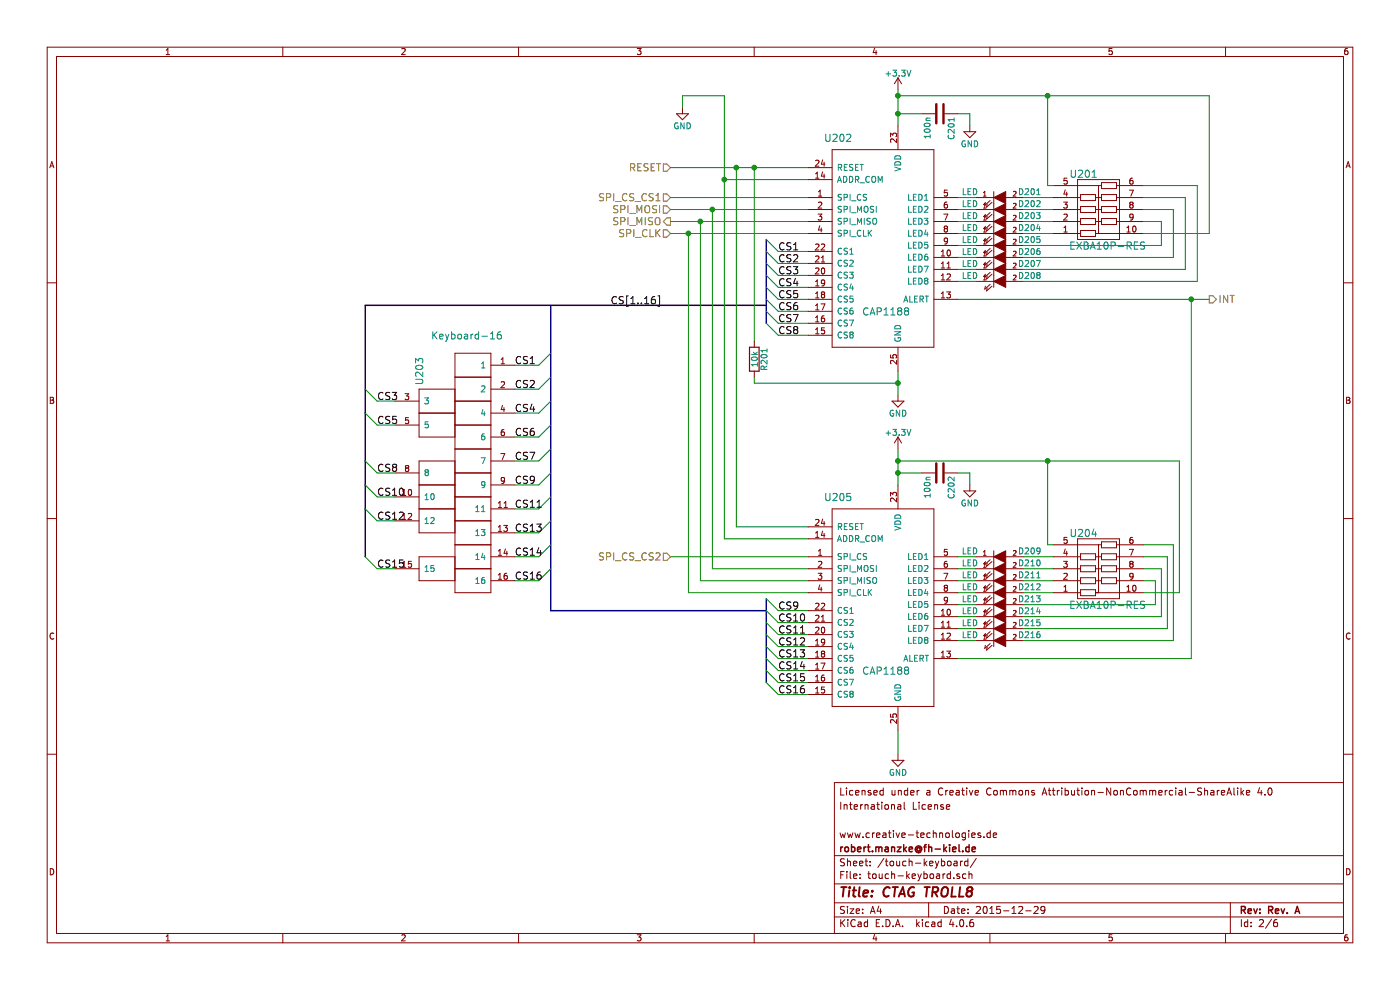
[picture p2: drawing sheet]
EESchema Schematic File Version 2
LIBS:troll-8-rescue
LIBS:power
LIBS:device
LIBS:transistors
LIBS:conn
LIBS:linear
LIBS:regul
LIBS:74xx
LIBS:cmos4000
LIBS:adc-dac
LIBS:memory
LIBS:xilinx
LIBS:microcontrollers
LIBS:dsp
LIBS:microchip
LIBS:analog_switches
LIBS:motorola
LIBS:texas
LIBS:intel
LIBS:audio
LIBS:interface
LIBS:digital-audio
LIBS:philips
LIBS:display
LIBS:cypress
LIBS:siliconi
LIBS:opto
LIBS:atmel
LIBS:contrib
LIBS:valves
LIBS:troll-8-lib
LIBS:ad1938-audio-card-lib
LIBS:arduino
LIBS:troll-8-cache
EELAYER 25 0
EELAYER END
$Descr A4 11693 8268
encoding utf-8
Sheet 2 6
Title "CTAG TROLL8"
Date "2015-12-29"
Rev "Rev. A"
Comp "robert.manzke@fh-kiel.de"
Comment1 "www.creative-technologies.de"
Comment2 ""
Comment3 "International License"
Comment4 "Licensed under a Creative Commons Attribution-NonCommercial-ShareAlike 4.0 "
$EndDescr
$Comp
L Keyboard-16 U203
U 1 1
P 4100 3150
F 0 "U203" H 4050 3750 60  0000 C CNN
F 1 "Keyboard-16" V 3750 3350 60  0000 C CNN
F 2 "troll-8-footprints:midi-keyboard-16" H 4100 3150 60  0001 C CNN
F 3 "" H 4100 3150 60  0000 C CNN
	1    4100 3150
	0    -1   1    0   
$EndComp
$Comp
L +3.3V #PWR017
U 1 1
P 7500 750
F 0 "#PWR017" H 7500 600 50  0001 C CNN
F 1 "+3.3V" H 7500 890 50  0000 C CNN
F 2 "" H 7500 750 50  0000 C CNN
F 3 "" H 7500 750 50  0000 C CNN
	1    7500 750 
	1    0    0    -1  
$EndComp
$Comp
L C C201
U 1 1
P 7850 950
F 0 "C201" H 7875 1050 50  0000 L CNN
F 1 "100n" H 7875 850 50  0000 L CNN
F 2 "Capacitors_SMD:C_0603_HandSoldering" H 7888 800 50  0001 C CNN
F 3 "" H 7850 950 50  0000 C CNN
	1    7850 950 
	0    1    1    0   
$EndComp
$Comp
L GND #PWR018
U 1 1
P 8100 1050
F 0 "#PWR018" H 8100 800 50  0001 C CNN
F 1 "GND" H 8100 900 50  0000 C CNN
F 2 "" H 8100 1050 50  0000 C CNN
F 3 "" H 8100 1050 50  0000 C CNN
	1    8100 1050
	1    0    0    -1  
$EndComp
$Comp
L GND #PWR019
U 1 1
P 7500 3300
F 0 "#PWR019" H 7500 3050 50  0001 C CNN
F 1 "GND" H 7500 3150 50  0000 C CNN
F 2 "" H 7500 3300 50  0000 C CNN
F 3 "" H 7500 3300 50  0000 C CNN
	1    7500 3300
	1    0    0    -1  
$EndComp
$Comp
L LED-RESCUE-troll-8 D201
U 1 1
P 8350 1650
AR Path="/567FE27C" Ref="D201"  Part="1" 
AR Path="/567FD8D1/567FE27C" Ref="D201"  Part="1" 
F 0 "D201" H 8600 1700 50  0000 C CNN
F 1 "LED" H 8100 1700 50  0000 C CNN
F 2 "LEDs:LED-0603" H 8350 1650 50  0001 C CNN
F 3 "" H 8350 1650 50  0000 C CNN
	1    8350 1650
	1    0    0    -1  
$EndComp
Wire Wire Line
	7500 750  7500 1050
Wire Wire Line
	7700 950  7500 950 
Connection ~ 7500 950 
Wire Wire Line
	8100 950  8100 1050
$Comp
L LED-RESCUE-troll-8 D202
U 1 1
P 8350 1750
AR Path="/567FE9CA" Ref="D202"  Part="1" 
AR Path="/567FD8D1/567FE9CA" Ref="D202"  Part="1" 
F 0 "D202" H 8600 1800 50  0000 C CNN
F 1 "LED" H 8100 1800 50  0000 C CNN
F 2 "LEDs:LED-0603" H 8350 1750 50  0001 C CNN
F 3 "" H 8350 1750 50  0000 C CNN
	1    8350 1750
	1    0    0    -1  
$EndComp
$Comp
L LED-RESCUE-troll-8 D203
U 1 1
P 8350 1850
AR Path="/567FE9EC" Ref="D203"  Part="1" 
AR Path="/567FD8D1/567FE9EC" Ref="D203"  Part="1" 
F 0 "D203" H 8600 1900 50  0000 C CNN
F 1 "LED" H 8100 1900 50  0000 C CNN
F 2 "LEDs:LED-0603" H 8350 1850 50  0001 C CNN
F 3 "" H 8350 1850 50  0000 C CNN
	1    8350 1850
	1    0    0    -1  
$EndComp
$Comp
L LED-RESCUE-troll-8 D204
U 1 1
P 8350 1950
AR Path="/567FEA11" Ref="D204"  Part="1" 
AR Path="/567FD8D1/567FEA11" Ref="D204"  Part="1" 
F 0 "D204" H 8600 2000 50  0000 C CNN
F 1 "LED" H 8100 2000 50  0000 C CNN
F 2 "LEDs:LED-0603" H 8350 1950 50  0001 C CNN
F 3 "" H 8350 1950 50  0000 C CNN
	1    8350 1950
	1    0    0    -1  
$EndComp
$Comp
L LED-RESCUE-troll-8 D205
U 1 1
P 8350 2050
AR Path="/567FEA39" Ref="D205"  Part="1" 
AR Path="/567FD8D1/567FEA39" Ref="D205"  Part="1" 
F 0 "D205" H 8600 2100 50  0000 C CNN
F 1 "LED" H 8100 2100 50  0000 C CNN
F 2 "LEDs:LED-0603" H 8350 2050 50  0001 C CNN
F 3 "" H 8350 2050 50  0000 C CNN
	1    8350 2050
	1    0    0    -1  
$EndComp
$Comp
L LED-RESCUE-troll-8 D206
U 1 1
P 8350 2150
AR Path="/567FEA64" Ref="D206"  Part="1" 
AR Path="/567FD8D1/567FEA64" Ref="D206"  Part="1" 
F 0 "D206" H 8600 2200 50  0000 C CNN
F 1 "LED" H 8100 2200 50  0000 C CNN
F 2 "LEDs:LED-0603" H 8350 2150 50  0001 C CNN
F 3 "" H 8350 2150 50  0000 C CNN
	1    8350 2150
	1    0    0    -1  
$EndComp
$Comp
L LED-RESCUE-troll-8 D207
U 1 1
P 8350 2250
AR Path="/567FEA92" Ref="D207"  Part="1" 
AR Path="/567FD8D1/567FEA92" Ref="D207"  Part="1" 
F 0 "D207" H 8600 2300 50  0000 C CNN
F 1 "LED" H 8100 2300 50  0000 C CNN
F 2 "LEDs:LED-0603" H 8350 2250 50  0001 C CNN
F 3 "" H 8350 2250 50  0000 C CNN
	1    8350 2250
	1    0    0    -1  
$EndComp
$Comp
L LED-RESCUE-troll-8 D208
U 1 1
P 8350 2350
AR Path="/567FEAC3" Ref="D208"  Part="1" 
AR Path="/567FD8D1/567FEAC3" Ref="D208"  Part="1" 
F 0 "D208" H 8600 2400 50  0000 C CNN
F 1 "LED" H 8100 2400 50  0000 C CNN
F 2 "LEDs:LED-0603" H 8350 2350 50  0001 C CNN
F 3 "" H 8350 2350 50  0000 C CNN
	1    8350 2350
	1    0    0    -1  
$EndComp
Wire Wire Line
	8550 1650 8800 1650
Wire Wire Line
	8550 1750 8800 1750
Wire Wire Line
	8550 1850 8800 1850
Wire Wire Line
	8550 1950 8800 1950
Wire Wire Line
	8550 2050 9700 2050
Wire Wire Line
	8550 2150 9800 2150
Wire Wire Line
	8550 2250 9900 2250
Wire Wire Line
	8550 2350 10000 2350
Wire Wire Line
	8000 1650 8150 1650
Wire Wire Line
	8000 1750 8150 1750
Wire Wire Line
	8000 1850 8150 1850
Wire Wire Line
	8000 1950 8150 1950
Wire Wire Line
	8000 2050 8150 2050
Wire Wire Line
	8000 2150 8150 2150
Wire Wire Line
	8000 2250 8150 2250
Wire Wire Line
	8000 2350 8150 2350
Wire Wire Line
	7500 3300 7500 3100
$Comp
L +3.3V #PWR020
U 1 1
P 7500 3750
F 0 "#PWR020" H 7500 3600 50  0001 C CNN
F 1 "+3.3V" H 7500 3890 50  0000 C CNN
F 2 "" H 7500 3750 50  0000 C CNN
F 3 "" H 7500 3750 50  0000 C CNN
	1    7500 3750
	1    0    0    -1  
$EndComp
$Comp
L C C202
U 1 1
P 7850 3950
F 0 "C202" H 7875 4050 50  0000 L CNN
F 1 "100n" H 7875 3850 50  0000 L CNN
F 2 "Capacitors_SMD:C_0603_HandSoldering" H 7888 3800 50  0001 C CNN
F 3 "" H 7850 3950 50  0000 C CNN
	1    7850 3950
	0    1    1    0   
$EndComp
$Comp
L GND #PWR021
U 1 1
P 8100 4050
F 0 "#PWR021" H 8100 3800 50  0001 C CNN
F 1 "GND" H 8100 3900 50  0000 C CNN
F 2 "" H 8100 4050 50  0000 C CNN
F 3 "" H 8100 4050 50  0000 C CNN
	1    8100 4050
	1    0    0    -1  
$EndComp
$Comp
L GND #PWR022
U 1 1
P 7500 6300
F 0 "#PWR022" H 7500 6050 50  0001 C CNN
F 1 "GND" H 7500 6150 50  0000 C CNN
F 2 "" H 7500 6300 50  0000 C CNN
F 3 "" H 7500 6300 50  0000 C CNN
	1    7500 6300
	1    0    0    -1  
$EndComp
$Comp
L LED-RESCUE-troll-8 D209
U 1 1
P 8350 4650
AR Path="/568002FD" Ref="D209"  Part="1" 
AR Path="/567FD8D1/568002FD" Ref="D209"  Part="1" 
F 0 "D209" H 8600 4700 50  0000 C CNN
F 1 "LED" H 8100 4700 50  0000 C CNN
F 2 "LEDs:LED-0603" H 8350 4650 50  0001 C CNN
F 3 "" H 8350 4650 50  0000 C CNN
	1    8350 4650
	1    0    0    -1  
$EndComp
Wire Wire Line
	7500 3750 7500 4050
Wire Wire Line
	7700 3950 7500 3950
Connection ~ 7500 3950
Wire Wire Line
	8100 3950 8100 4050
$Comp
L LED-RESCUE-troll-8 D210
U 1 1
P 8350 4750
AR Path="/5680030B" Ref="D210"  Part="1" 
AR Path="/567FD8D1/5680030B" Ref="D210"  Part="1" 
F 0 "D210" H 8600 4800 50  0000 C CNN
F 1 "LED" H 8100 4800 50  0000 C CNN
F 2 "LEDs:LED-0603" H 8350 4750 50  0001 C CNN
F 3 "" H 8350 4750 50  0000 C CNN
	1    8350 4750
	1    0    0    -1  
$EndComp
$Comp
L LED-RESCUE-troll-8 D211
U 1 1
P 8350 4850
AR Path="/56800311" Ref="D211"  Part="1" 
AR Path="/567FD8D1/56800311" Ref="D211"  Part="1" 
F 0 "D211" H 8600 4900 50  0000 C CNN
F 1 "LED" H 8100 4900 50  0000 C CNN
F 2 "LEDs:LED-0603" H 8350 4850 50  0001 C CNN
F 3 "" H 8350 4850 50  0000 C CNN
	1    8350 4850
	1    0    0    -1  
$EndComp
$Comp
L LED-RESCUE-troll-8 D212
U 1 1
P 8350 4950
AR Path="/56800317" Ref="D212"  Part="1" 
AR Path="/567FD8D1/56800317" Ref="D212"  Part="1" 
F 0 "D212" H 8600 5000 50  0000 C CNN
F 1 "LED" H 8100 5000 50  0000 C CNN
F 2 "LEDs:LED-0603" H 8350 4950 50  0001 C CNN
F 3 "" H 8350 4950 50  0000 C CNN
	1    8350 4950
	1    0    0    -1  
$EndComp
$Comp
L LED-RESCUE-troll-8 D213
U 1 1
P 8350 5050
AR Path="/5680031D" Ref="D213"  Part="1" 
AR Path="/567FD8D1/5680031D" Ref="D213"  Part="1" 
F 0 "D213" H 8600 5100 50  0000 C CNN
F 1 "LED" H 8100 5100 50  0000 C CNN
F 2 "LEDs:LED-0603" H 8350 5050 50  0001 C CNN
F 3 "" H 8350 5050 50  0000 C CNN
	1    8350 5050
	1    0    0    -1  
$EndComp
$Comp
L LED-RESCUE-troll-8 D214
U 1 1
P 8350 5150
AR Path="/56800323" Ref="D214"  Part="1" 
AR Path="/567FD8D1/56800323" Ref="D214"  Part="1" 
F 0 "D214" H 8600 5200 50  0000 C CNN
F 1 "LED" H 8100 5200 50  0000 C CNN
F 2 "LEDs:LED-0603" H 8350 5150 50  0001 C CNN
F 3 "" H 8350 5150 50  0000 C CNN
	1    8350 5150
	1    0    0    -1  
$EndComp
$Comp
L LED-RESCUE-troll-8 D215
U 1 1
P 8350 5250
AR Path="/56800329" Ref="D215"  Part="1" 
AR Path="/567FD8D1/56800329" Ref="D215"  Part="1" 
F 0 "D215" H 8600 5300 50  0000 C CNN
F 1 "LED" H 8100 5300 50  0000 C CNN
F 2 "LEDs:LED-0603" H 8350 5250 50  0001 C CNN
F 3 "" H 8350 5250 50  0000 C CNN
	1    8350 5250
	1    0    0    -1  
$EndComp
$Comp
L LED-RESCUE-troll-8 D216
U 1 1
P 8350 5350
AR Path="/5680032F" Ref="D216"  Part="1" 
AR Path="/567FD8D1/5680032F" Ref="D216"  Part="1" 
F 0 "D216" H 8600 5400 50  0000 C CNN
F 1 "LED" H 8100 5400 50  0000 C CNN
F 2 "LEDs:LED-0603" H 8350 5350 50  0001 C CNN
F 3 "" H 8350 5350 50  0000 C CNN
	1    8350 5350
	1    0    0    -1  
$EndComp
Wire Wire Line
	8550 4650 8800 4650
Wire Wire Line
	8550 4750 8800 4750
Wire Wire Line
	8550 4850 8800 4850
Wire Wire Line
	8550 4950 8800 4950
Wire Wire Line
	8550 5050 9650 5050
Wire Wire Line
	8550 5150 9700 5150
Wire Wire Line
	8550 5250 9750 5250
Wire Wire Line
	8550 5350 9800 5350
Wire Wire Line
	8000 4650 8150 4650
Wire Wire Line
	8000 4750 8150 4750
Wire Wire Line
	8000 4850 8150 4850
Wire Wire Line
	8000 4950 8150 4950
Wire Wire Line
	8000 5050 8150 5050
Wire Wire Line
	8000 5150 8150 5150
Wire Wire Line
	8000 5250 8150 5250
Wire Wire Line
	8000 5350 8150 5350
Wire Wire Line
	7500 6300 7500 6100
Wire Bus Line
	6400 2000 6400 2700
Wire Bus Line
	6400 2550 3050 2550
Wire Bus Line
	3050 2550 3050 4650
Wire Bus Line
	4600 2550 4600 5100
Wire Bus Line
	4600 5100 6400 5100
Wire Bus Line
	6400 5000 6400 5700
Entry Wire Line
	6400 2100 6500 2200
Entry Wire Line
	6400 2000 6500 2100
Entry Wire Line
	6400 2300 6500 2400
Entry Wire Line
	6400 2200 6500 2300
Entry Wire Line
	6400 2400 6500 2500
Entry Wire Line
	6400 2500 6500 2600
Entry Wire Line
	6400 2600 6500 2700
Entry Wire Line
	6400 2700 6500 2800
Wire Wire Line
	6500 2100 6750 2100
Wire Wire Line
	6500 2200 6750 2200
Wire Wire Line
	6500 2300 6750 2300
Wire Wire Line
	6500 2400 6750 2400
Wire Wire Line
	6500 2500 6750 2500
Wire Wire Line
	6500 2600 6750 2600
Wire Wire Line
	6500 2700 6750 2700
Wire Wire Line
	6500 2800 6750 2800
Text Label 5100 2550 0    60   ~ 0
CS[1..16]
Entry Wire Line
	6400 5000 6500 5100
Entry Wire Line
	6400 5100 6500 5200
Entry Wire Line
	6400 5200 6500 5300
Entry Wire Line
	6400 5300 6500 5400
Entry Wire Line
	6400 5400 6500 5500
Entry Wire Line
	6400 5500 6500 5600
Entry Wire Line
	6400 5600 6500 5700
Entry Wire Line
	6400 5700 6500 5800
Wire Wire Line
	6500 5100 6750 5100
Wire Wire Line
	6500 5200 6750 5200
Wire Wire Line
	6500 5300 6750 5300
Wire Wire Line
	6500 5400 6750 5400
Wire Wire Line
	6500 5500 6750 5500
Wire Wire Line
	6500 5600 6750 5600
Wire Wire Line
	6500 5700 6750 5700
Wire Wire Line
	6500 5800 6750 5800
Text Label 6500 2100 0    60   ~ 0
CS1
Text Label 6500 2200 0    60   ~ 0
CS2
Text Label 6500 2300 0    60   ~ 0
CS3
Text Label 6500 2400 0    60   ~ 0
CS4
Text Label 6500 2500 0    60   ~ 0
CS5
Text Label 6500 2600 0    60   ~ 0
CS6
Text Label 6500 2700 0    60   ~ 0
CS7
Text Label 6500 2800 0    60   ~ 0
CS8
Text Label 6500 5100 0    60   ~ 0
CS9
Text Label 6500 5200 0    60   ~ 0
CS10
Text Label 6500 5300 0    60   ~ 0
CS11
Text Label 6500 5400 0    60   ~ 0
CS12
Text Label 6500 5500 0    60   ~ 0
CS13
Text Label 6500 5600 0    60   ~ 0
CS14
Text Label 6500 5700 0    60   ~ 0
CS15
Text Label 6500 5800 0    60   ~ 0
CS16
Entry Wire Line
	4500 3050 4600 2950
Entry Wire Line
	4500 3250 4600 3150
Entry Wire Line
	4500 3450 4600 3350
Entry Wire Line
	4500 3650 4600 3550
Entry Wire Line
	4500 3850 4600 3750
Entry Wire Line
	4500 4050 4600 3950
Entry Wire Line
	4500 4250 4600 4150
Entry Wire Line
	4500 4450 4600 4350
Entry Wire Line
	4500 4650 4600 4550
Entry Wire Line
	4500 4850 4600 4750
Entry Wire Line
	3050 3250 3150 3350
Entry Wire Line
	3050 3450 3150 3550
Entry Wire Line
	3050 3850 3150 3950
Entry Wire Line
	3050 4050 3150 4150
Entry Wire Line
	3050 4250 3150 4350
Entry Wire Line
	3050 4650 3150 4750
Wire Wire Line
	3150 3350 3300 3350
Wire Wire Line
	3300 3550 3150 3550
Wire Wire Line
	3150 3950 3300 3950
Wire Wire Line
	3150 4350 3300 4350
Wire Wire Line
	3300 4150 3150 4150
Wire Wire Line
	3150 4750 3300 4750
Wire Wire Line
	4500 3050 4300 3050
Wire Wire Line
	4500 3250 4300 3250
Wire Wire Line
	4300 3450 4500 3450
Wire Wire Line
	4500 3650 4300 3650
Wire Wire Line
	4300 3850 4500 3850
Wire Wire Line
	4500 4050 4300 4050
Wire Wire Line
	4500 4250 4300 4250
Wire Wire Line
	4300 4450 4500 4450
Wire Wire Line
	4500 4650 4300 4650
Wire Wire Line
	4300 4850 4500 4850
Text Label 4300 3050 0    60   ~ 0
CS1
Text Label 4300 3250 0    60   ~ 0
CS2
Text Label 3150 3350 0    60   ~ 0
CS3
Text Label 4300 3450 0    60   ~ 0
CS4
Text Label 3150 3550 0    60   ~ 0
CS5
Text Label 4300 3650 0    60   ~ 0
CS6
Text Label 4300 3850 0    60   ~ 0
CS7
Text Label 3150 3950 0    60   ~ 0
CS8
Text Label 4300 4050 0    60   ~ 0
CS9
Text Label 3150 4150 0    60   ~ 0
CS10
Text Label 4300 4250 0    60   ~ 0
CS11
Text Label 3150 4350 0    60   ~ 0
CS12
Text Label 4300 4450 0    60   ~ 0
CS13
Text Label 4300 4650 0    60   ~ 0
CS14
Text Label 3150 4750 0    60   ~ 0
CS15
Text Label 4300 4850 0    60   ~ 0
CS16
Wire Wire Line
	6050 800  6050 4500
Wire Wire Line
	6050 4500 6750 4500
Connection ~ 6050 1500
Text HLabel 5600 1400 0    60   Input ~ 0
RESET
Wire Wire Line
	5600 1400 6750 1400
Wire Wire Line
	6150 1400 6150 4400
Wire Wire Line
	6150 4400 6750 4400
Connection ~ 6150 1400
Text HLabel 5600 1650 0    60   Input ~ 0
SPI_CS_CS1
Text HLabel 5600 1750 0    60   Input ~ 0
SPI_MOSI
Text HLabel 5600 1850 0    60   Output ~ 0
SPI_MISO
Text HLabel 5600 1950 0    60   Input ~ 0
SPI_CLK
Wire Wire Line
	5600 1650 6750 1650
Wire Wire Line
	5600 1750 6750 1750
Wire Wire Line
	5600 1850 6750 1850
Wire Wire Line
	6750 1950 5600 1950
Wire Wire Line
	5950 1750 5950 4750
Wire Wire Line
	5950 4750 6750 4750
Connection ~ 5950 1750
Wire Wire Line
	5600 4650 6750 4650
Wire Wire Line
	5850 1850 5850 4850
Wire Wire Line
	5850 4850 6750 4850
Connection ~ 5850 1850
Text HLabel 5600 4650 0    60   Input ~ 0
SPI_CS_CS2
Wire Wire Line
	5750 1950 5750 4950
Wire Wire Line
	5750 4950 6750 4950
Connection ~ 5750 1950
Wire Wire Line
	6750 1500 6050 1500
$Comp
L GND #PWR023
U 1 1
P 5700 900
F 0 "#PWR023" H 5700 650 50  0001 C CNN
F 1 "GND" H 5700 750 50  0000 C CNN
F 2 "" H 5700 900 50  0000 C CNN
F 3 "" H 5700 900 50  0000 C CNN
	1    5700 900 
	1    0    0    -1  
$EndComp
Wire Wire Line
	5700 800  6050 800 
Wire Wire Line
	5700 800  5700 900 
$Comp
L R R201
U 1 1
P 6300 3000
F 0 "R201" V 6380 3000 50  0000 C CNN
F 1 "10k" V 6300 3000 50  0000 C CNN
F 2 "Resistors_SMD:R_0603_HandSoldering" V 6230 3000 50  0001 C CNN
F 3 "" H 6300 3000 50  0000 C CNN
	1    6300 3000
	1    0    0    -1  
$EndComp
Wire Wire Line
	6300 3150 6300 3200
Wire Wire Line
	6300 3200 7500 3200
Connection ~ 7500 3200
Wire Wire Line
	6300 2850 6300 1400
Connection ~ 6300 1400
$Comp
L EXBA10P-RES U204
U 1 1
P 9000 5000
F 0 "U204" H 9050 5550 60  0000 C CNN
F 1 "EXBA10P-RES" H 9250 4950 60  0000 C CNN
F 2 "troll-8-footprints:EXBA10P" V 9000 5050 60  0001 C CNN
F 3 "" V 9000 5050 60  0000 C CNN
	1    9000 5000
	1    0    0    -1  
$EndComp
Wire Wire Line
	9650 5050 9650 4850
Wire Wire Line
	9650 4850 9550 4850
Wire Wire Line
	9700 5150 9700 4750
Wire Wire Line
	9700 4750 9550 4750
Wire Wire Line
	9750 5250 9750 4650
Wire Wire Line
	9750 4650 9550 4650
Wire Wire Line
	9800 5350 9800 4550
Wire Wire Line
	9800 4550 9550 4550
$Comp
L EXBA10P-RES U201
U 1 1
P 9000 2000
F 0 "U201" H 9050 2550 60  0000 C CNN
F 1 "EXBA10P-RES" H 9250 1950 60  0000 C CNN
F 2 "troll-8-footprints:EXBA10P" V 9000 2050 60  0001 C CNN
F 3 "" V 9000 2050 60  0000 C CNN
	1    9000 2000
	1    0    0    -1  
$EndComp
Wire Wire Line
	9700 2050 9700 1850
Wire Wire Line
	9700 1850 9550 1850
Wire Wire Line
	9800 2150 9800 1750
Wire Wire Line
	9800 1750 9550 1750
Wire Wire Line
	9900 2250 9900 1650
Wire Wire Line
	9900 1650 9550 1650
Wire Wire Line
	10000 2350 10000 1550
Wire Wire Line
	10000 1550 9550 1550
Wire Wire Line
	8100 950  8000 950 
Wire Wire Line
	8750 800  8750 1550
Wire Wire Line
	8750 1550 8800 1550
Wire Wire Line
	10100 800  10100 1950
Wire Wire Line
	10100 1950 9550 1950
Wire Wire Line
	8000 3950 8100 3950
Wire Wire Line
	7500 3850 9850 3850
Wire Wire Line
	8750 3850 8750 4550
Wire Wire Line
	8750 4550 8800 4550
Connection ~ 7500 3850
Wire Wire Line
	9850 3850 9850 4950
Wire Wire Line
	9850 4950 9550 4950
Connection ~ 8750 3850
Wire Wire Line
	7500 800  10100 800 
Connection ~ 7500 800 
Text HLabel 10100 2500 2    60   Output ~ 0
INT
Wire Wire Line
	10100 2500 8000 2500
Wire Wire Line
	8000 5500 9950 5500
Wire Wire Line
	9950 5500 9950 2500
Connection ~ 9950 2500
$Comp
L CAP1188 U205
U 1 1
P 6950 5400
F 0 "U205" H 7000 6650 60  0000 C CNN
F 1 "CAP1188" H 7400 5200 60  0000 C CNN
F 2 "Housings_DFN_QFN:QFN-24-1EP_4x4mm_Pitch0.5mm" H 6950 5250 60  0001 C CNN
F 3 "" H 6950 5250 60  0000 C CNN
	1    6950 5400
	1    0    0    -1  
$EndComp
$Comp
L CAP1188 U202
U 1 1
P 6950 2400
F 0 "U202" H 7000 3650 60  0000 C CNN
F 1 "CAP1188" H 7400 2200 60  0000 C CNN
F 2 "Housings_DFN_QFN:QFN-24-1EP_4x4mm_Pitch0.5mm" H 6950 2250 60  0001 C CNN
F 3 "" H 6950 2250 60  0000 C CNN
	1    6950 2400
	1    0    0    -1  
$EndComp
Connection ~ 8750 800 
$EndSCHEMATC
